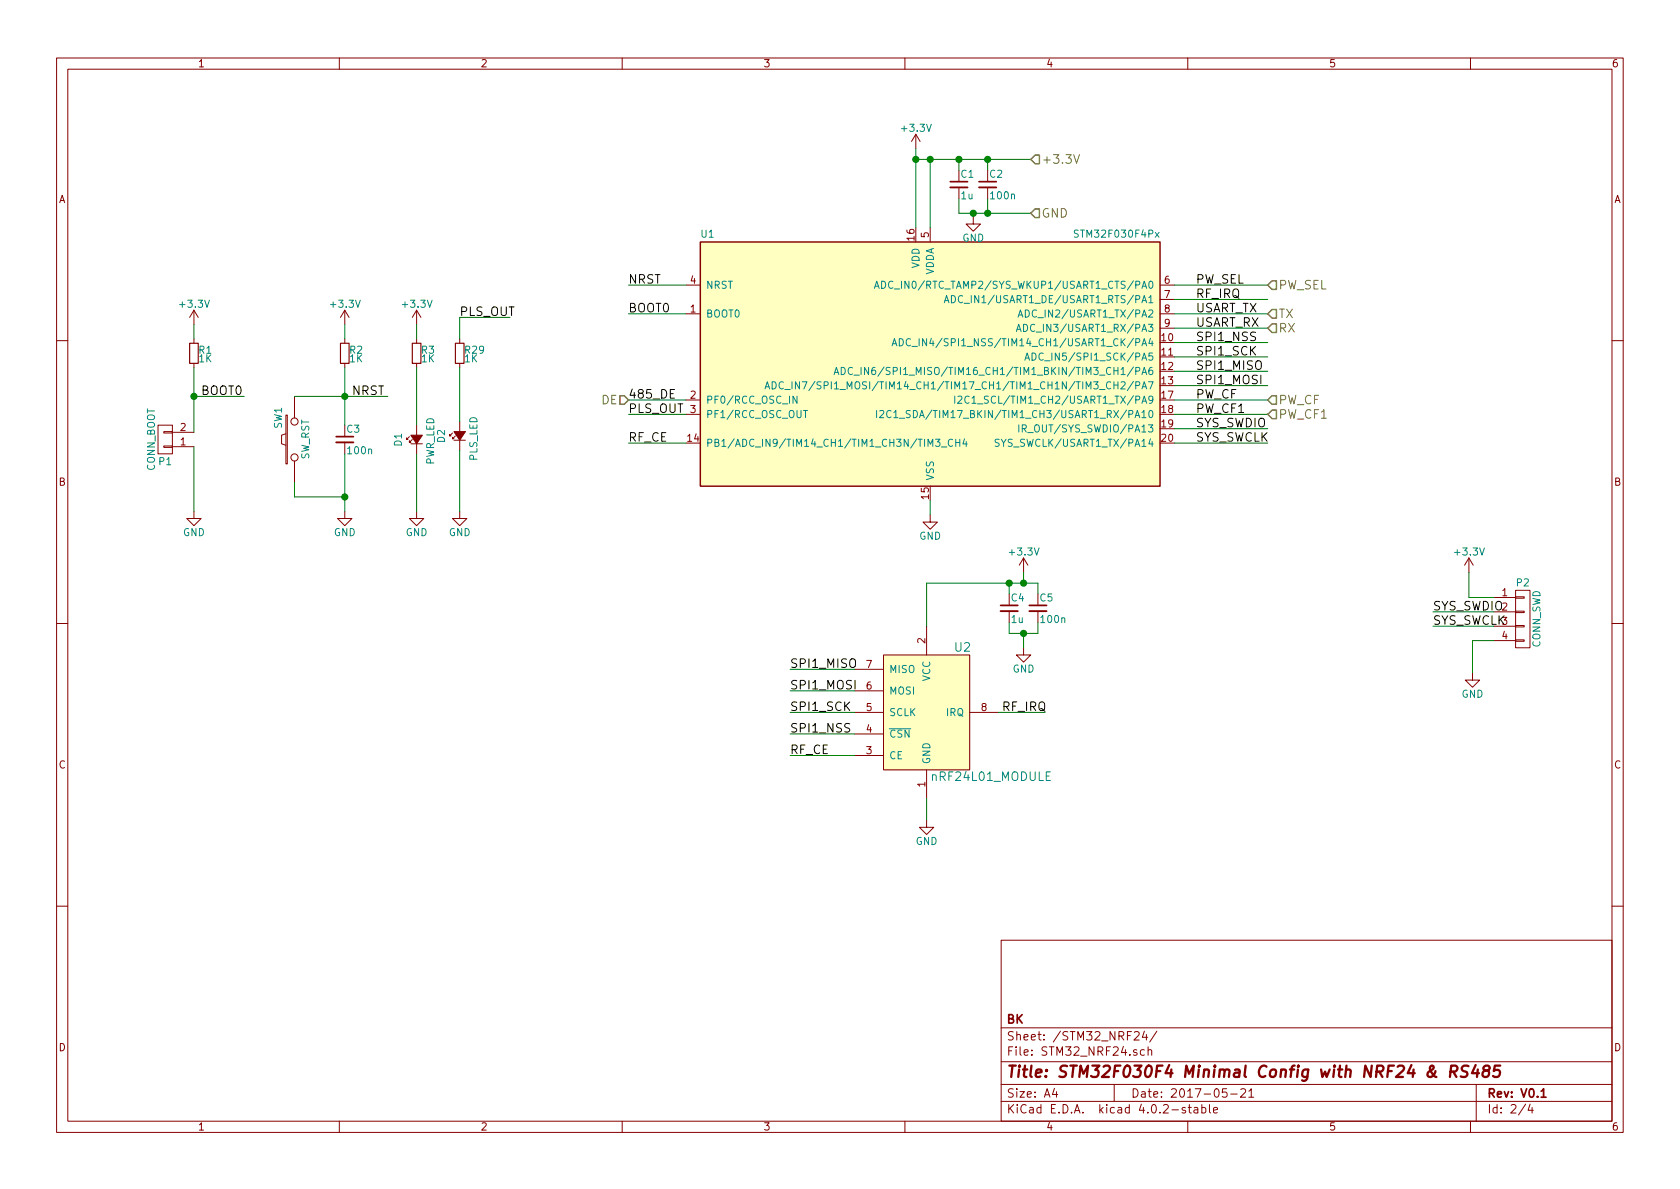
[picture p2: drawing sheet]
EESchema Schematic File Version 2
LIBS:power
LIBS:device
LIBS:transistors
LIBS:conn
LIBS:linear
LIBS:regul
LIBS:74xx
LIBS:cmos4000
LIBS:adc-dac
LIBS:memory
LIBS:xilinx
LIBS:microcontrollers
LIBS:dsp
LIBS:microchip
LIBS:analog_switches
LIBS:motorola
LIBS:texas
LIBS:intel
LIBS:audio
LIBS:interface
LIBS:digital-audio
LIBS:philips
LIBS:display
LIBS:cypress
LIBS:siliconi
LIBS:opto
LIBS:atmel
LIBS:contrib
LIBS:valves
LIBS:stm32
LIBS:BK_Common
LIBS:PWRMET_24G-cache
EELAYER 25 0
EELAYER END
$Descr A4 11693 8268
encoding utf-8
Sheet 2 4
Title "STM32F030F4 Minimal Config with NRF24 & RS485"
Date "2017-05-21"
Rev "V0.1"
Comp "BK"
Comment1 ""
Comment2 ""
Comment3 ""
Comment4 ""
$EndDescr
$Comp
L STM32F030F4Px U1
U 1 1
P 6475 2575
F 0 "U1" H 4875 3500 50  0000 L BNN
F 1 "STM32F030F4Px" H 8075 3500 50  0000 R BNN
F 2 "Housings_SSOP:TSSOP-20_4.4x6.5mm_Pitch0.65mm" H 8075 3450 50  0001 R TNN
F 3 "" H 6475 2575 50  0001 C CNN
	1    6475 2575
	1    0    0    -1  
$EndComp
Text Label 4375 1975 0    60   ~ 0
NRST
Text Label 4375 2175 0    60   ~ 0
BOOT0
$Comp
L C_Cer_SMD_0805 C1
U 1 1
P 6675 1275
F 0 "C1" H 6685 1345 50  0000 L CNN
F 1 "1u" H 6685 1195 50  0000 L CNN
F 2 "Capacitors_SMD:C_0805" H 6675 1125 50  0001 C CNN
F 3 "" H 6675 1275 50  0000 C CNN
	1    6675 1275
	1    0    0    -1  
$EndComp
$Comp
L C_Cer_SMD_0805 C2
U 1 1
P 6875 1275
F 0 "C2" H 6885 1345 50  0000 L CNN
F 1 "100n" H 6885 1195 50  0000 L CNN
F 2 "Capacitors_SMD:C_0805" H 6875 1125 50  0001 C CNN
F 3 "" H 6875 1275 50  0000 C CNN
	1    6875 1275
	1    0    0    -1  
$EndComp
$Comp
L GND #PWR01
U 1 1
P 6775 1500
F 0 "#PWR01" H 6775 1250 50  0001 C CNN
F 1 "GND" H 6775 1350 50  0000 C CNN
F 2 "" H 6775 1500 50  0000 C CNN
F 3 "" H 6775 1500 50  0000 C CNN
	1    6775 1500
	1    0    0    -1  
$EndComp
$Comp
L +3.3V #PWR02
U 1 1
P 6375 1025
F 0 "#PWR02" H 6375 875 50  0001 C CNN
F 1 "+3.3V" H 6375 1165 50  0000 C CNN
F 2 "" H 6375 1025 50  0000 C CNN
F 3 "" H 6375 1025 50  0000 C CNN
	1    6375 1025
	1    0    0    -1  
$EndComp
$Comp
L R_SMD_0805 R2
U 1 1
P 2400 2450
F 0 "R2" H 2430 2470 50  0000 L CNN
F 1 "1K" H 2430 2410 50  0000 L CNN
F 2 "Resistors_SMD:R_0805" H 2450 2300 50  0001 C CNN
F 3 "" H 2400 2450 50  0000 C CNN
	1    2400 2450
	1    0    0    -1  
$EndComp
$Comp
L C_Cer_SMD_0805 C3
U 1 1
P 2400 3050
F 0 "C3" H 2410 3120 50  0000 L CNN
F 1 "100n" H 2410 2970 50  0000 L CNN
F 2 "Capacitors_SMD:C_0805" H 2400 2900 50  0001 C CNN
F 3 "" H 2400 3050 50  0000 C CNN
	1    2400 3050
	1    0    0    -1  
$EndComp
$Comp
L SW_PUSH SW1
U 1 1
P 2050 3050
F 0 "SW1" H 2200 3160 50  0000 C CNN
F 1 "SW_RST" H 2050 2970 50  0000 C CNN
F 2 "BK_Common:SW_SPST_TACT_SMD_3X6" H 2050 3050 50  0001 C CNN
F 3 "" H 2050 3050 50  0000 C CNN
	1    2050 3050
	0    -1   -1   0   
$EndComp
$Comp
L +3.3V #PWR03
U 1 1
P 2400 2250
F 0 "#PWR03" H 2400 2100 50  0001 C CNN
F 1 "+3.3V" H 2400 2390 50  0000 C CNN
F 2 "" H 2400 2250 50  0000 C CNN
F 3 "" H 2400 2250 50  0000 C CNN
	1    2400 2250
	1    0    0    -1  
$EndComp
$Comp
L GND #PWR04
U 1 1
P 2400 3550
F 0 "#PWR04" H 2400 3300 50  0001 C CNN
F 1 "GND" H 2400 3400 50  0000 C CNN
F 2 "" H 2400 3550 50  0000 C CNN
F 3 "" H 2400 3550 50  0000 C CNN
	1    2400 3550
	1    0    0    -1  
$EndComp
$Comp
L Led_Small D1
U 1 1
P 2900 3050
F 0 "D1" H 2850 3175 50  0000 L CNN
F 1 "PWR_LED" H 2725 2950 50  0000 L CNN
F 2 "LEDs:LED_0805" V 2900 3050 50  0001 C CNN
F 3 "" V 2900 3050 50  0000 C CNN
	1    2900 3050
	0    -1   -1   0   
$EndComp
$Comp
L R_SMD_0805 R3
U 1 1
P 2900 2450
F 0 "R3" H 2930 2470 50  0000 L CNN
F 1 "1K" H 2930 2410 50  0000 L CNN
F 2 "Resistors_SMD:R_0805" H 2950 2300 50  0001 C CNN
F 3 "" H 2900 2450 50  0000 C CNN
	1    2900 2450
	1    0    0    -1  
$EndComp
$Comp
L +3.3V #PWR05
U 1 1
P 2900 2250
F 0 "#PWR05" H 2900 2100 50  0001 C CNN
F 1 "+3.3V" H 2900 2390 50  0000 C CNN
F 2 "" H 2900 2250 50  0000 C CNN
F 3 "" H 2900 2250 50  0000 C CNN
	1    2900 2250
	1    0    0    -1  
$EndComp
$Comp
L GND #PWR06
U 1 1
P 2900 3550
F 0 "#PWR06" H 2900 3300 50  0001 C CNN
F 1 "GND" H 2900 3400 50  0000 C CNN
F 2 "" H 2900 3550 50  0000 C CNN
F 3 "" H 2900 3550 50  0000 C CNN
	1    2900 3550
	1    0    0    -1  
$EndComp
Text Label 2450 2750 0    60   ~ 0
NRST
$Comp
L CONN_01X02 P1
U 1 1
P 1150 3050
F 0 "P1" H 1150 3200 50  0000 C CNN
F 1 "CONN_BOOT" V 1250 3050 50  0000 C CNN
F 2 "Pin_Headers:Pin_Header_Straight_1x02_Pitch2.54mm" H 1150 3050 50  0001 C CNN
F 3 "" H 1150 3050 50  0000 C CNN
	1    1150 3050
	-1   0    0    1   
$EndComp
$Comp
L R_SMD_0805 R1
U 1 1
P 1350 2450
F 0 "R1" H 1380 2470 50  0000 L CNN
F 1 "1K" H 1380 2410 50  0000 L CNN
F 2 "Resistors_SMD:R_0805" H 1400 2300 50  0001 C CNN
F 3 "" H 1350 2450 50  0000 C CNN
	1    1350 2450
	1    0    0    -1  
$EndComp
$Comp
L +3.3V #PWR07
U 1 1
P 1350 2250
F 0 "#PWR07" H 1350 2100 50  0001 C CNN
F 1 "+3.3V" H 1350 2390 50  0000 C CNN
F 2 "" H 1350 2250 50  0000 C CNN
F 3 "" H 1350 2250 50  0000 C CNN
	1    1350 2250
	1    0    0    -1  
$EndComp
$Comp
L GND #PWR08
U 1 1
P 1350 3550
F 0 "#PWR08" H 1350 3300 50  0001 C CNN
F 1 "GND" H 1350 3400 50  0000 C CNN
F 2 "" H 1350 3550 50  0000 C CNN
F 3 "" H 1350 3550 50  0000 C CNN
	1    1350 3550
	1    0    0    -1  
$EndComp
Text Label 1400 2750 0    60   ~ 0
BOOT0
Text Label 8325 2175 0    60   ~ 0
USART_TX
Text Label 8325 2275 0    60   ~ 0
USART_RX
Text Label 4375 2775 0    60   ~ 0
485_DE
Text Label 4375 3075 0    60   ~ 0
RF_CE
$Comp
L GND #PWR09
U 1 1
P 6475 3575
F 0 "#PWR09" H 6475 3325 50  0001 C CNN
F 1 "GND" H 6475 3425 50  0000 C CNN
F 2 "" H 6475 3575 50  0000 C CNN
F 3 "" H 6475 3575 50  0000 C CNN
	1    6475 3575
	1    0    0    -1  
$EndComp
Text Label 8325 1975 0    60   ~ 0
PW_SEL
Text Label 8325 2075 0    60   ~ 0
RF_IRQ
Text Label 8325 2975 0    60   ~ 0
SYS_SWDIO
Text Label 8325 3075 0    60   ~ 0
SYS_SWCLK
Text Label 8325 2875 0    60   ~ 0
PW_CF1
Text Label 8325 2775 0    60   ~ 0
PW_CF
Text Label 8325 2675 0    60   ~ 0
SPI1_MOSI
Text Label 8325 2575 0    60   ~ 0
SPI1_MISO
Text Label 8325 2475 0    60   ~ 0
SPI1_SCK
Text Label 8325 2375 0    60   ~ 0
SPI1_NSS
$Comp
L nRF24L01_MODULE U2
U 1 1
P 6450 4950
F 0 "U2" H 6700 5400 60  0000 C CNN
F 1 "nRF24L01_MODULE" H 6900 4500 60  0000 C CNN
F 2 "BK_Common:NRF24L01_MODULE" H 6450 4300 60  0001 C CNN
F 3 "http://yourduino.com/docs/nRF24L01-Modules-connection-diagram.pdf" H 6550 4200 60  0001 C CNN
	1    6450 4950
	1    0    0    -1  
$EndComp
$Comp
L GND #PWR010
U 1 1
P 6450 5700
F 0 "#PWR010" H 6450 5450 50  0001 C CNN
F 1 "GND" H 6450 5550 50  0000 C CNN
F 2 "" H 6450 5700 50  0000 C CNN
F 3 "" H 6450 5700 50  0000 C CNN
	1    6450 5700
	1    0    0    -1  
$EndComp
$Comp
L C_Cer_SMD_0805 C4
U 1 1
P 7025 4225
F 0 "C4" H 7035 4295 50  0000 L CNN
F 1 "1u" H 7035 4145 50  0000 L CNN
F 2 "Capacitors_SMD:C_0805" H 7025 4075 50  0001 C CNN
F 3 "" H 7025 4225 50  0000 C CNN
	1    7025 4225
	1    0    0    -1  
$EndComp
$Comp
L C_Cer_SMD_0805 C5
U 1 1
P 7225 4225
F 0 "C5" H 7235 4295 50  0000 L CNN
F 1 "100n" H 7235 4145 50  0000 L CNN
F 2 "Capacitors_SMD:C_0805" H 7225 4075 50  0001 C CNN
F 3 "" H 7225 4225 50  0000 C CNN
	1    7225 4225
	1    0    0    -1  
$EndComp
$Comp
L GND #PWR011
U 1 1
P 7125 4500
F 0 "#PWR011" H 7125 4250 50  0001 C CNN
F 1 "GND" H 7125 4350 50  0000 C CNN
F 2 "" H 7125 4500 50  0000 C CNN
F 3 "" H 7125 4500 50  0000 C CNN
	1    7125 4500
	1    0    0    -1  
$EndComp
$Comp
L +3.3V #PWR012
U 1 1
P 7125 3975
F 0 "#PWR012" H 7125 3825 50  0001 C CNN
F 1 "+3.3V" H 7125 4115 50  0000 C CNN
F 2 "" H 7125 3975 50  0000 C CNN
F 3 "" H 7125 3975 50  0000 C CNN
	1    7125 3975
	1    0    0    -1  
$EndComp
Text Label 6975 4950 0    60   ~ 0
RF_IRQ
Wire Wire Line
	4775 2175 4375 2175
Wire Wire Line
	4775 1975 4375 1975
Wire Wire Line
	6875 1175 6875 1100
Wire Wire Line
	6375 1100 7175 1100
Wire Wire Line
	6375 1025 6375 1575
Wire Wire Line
	6475 1575 6475 1100
Connection ~ 6475 1100
Wire Wire Line
	6675 1175 6675 1100
Connection ~ 6675 1100
Wire Wire Line
	6675 1375 6675 1475
Wire Wire Line
	6675 1475 7175 1475
Wire Wire Line
	6875 1475 6875 1375
Wire Wire Line
	6775 1500 6775 1475
Connection ~ 6775 1475
Connection ~ 6375 1100
Wire Wire Line
	2400 2550 2400 2950
Wire Wire Line
	2050 2750 2700 2750
Connection ~ 2400 2750
Wire Wire Line
	2050 3350 2050 3450
Wire Wire Line
	2050 3450 2400 3450
Wire Wire Line
	2400 3150 2400 3550
Wire Wire Line
	2400 2250 2400 2350
Connection ~ 2400 3450
Wire Wire Line
	2900 3550 2900 3150
Wire Wire Line
	2900 2950 2900 2550
Wire Wire Line
	2900 2350 2900 2250
Wire Wire Line
	1350 3550 1350 3100
Wire Wire Line
	1350 3000 1350 2550
Wire Wire Line
	1350 2350 1350 2250
Wire Wire Line
	1350 2750 1700 2750
Connection ~ 1350 2750
Wire Wire Line
	8175 2175 8825 2175
Wire Wire Line
	8175 2275 8825 2275
Wire Wire Line
	4375 2775 4775 2775
Wire Wire Line
	4775 2875 4375 2875
Wire Wire Line
	4775 3075 4375 3075
Wire Wire Line
	6475 3475 6475 3575
Wire Wire Line
	8175 1975 8825 1975
Wire Wire Line
	8175 2075 8825 2075
Wire Wire Line
	8175 2975 8825 2975
Wire Wire Line
	8175 3075 8825 3075
Wire Wire Line
	8175 2875 8825 2875
Wire Wire Line
	8175 2775 8825 2775
Wire Wire Line
	8175 2375 8825 2375
Wire Wire Line
	8175 2475 8825 2475
Wire Wire Line
	8175 2575 8825 2575
Wire Wire Line
	8175 2675 8825 2675
Wire Wire Line
	6450 4350 6450 4050
Wire Wire Line
	6450 4050 7225 4050
Wire Wire Line
	7225 4050 7225 4125
Wire Wire Line
	7025 4125 7025 4050
Connection ~ 7025 4050
Wire Wire Line
	7125 3975 7125 4050
Connection ~ 7125 4050
Wire Wire Line
	7025 4325 7025 4400
Wire Wire Line
	7025 4400 7225 4400
Wire Wire Line
	7225 4400 7225 4325
Wire Wire Line
	7125 4500 7125 4400
Connection ~ 7125 4400
Wire Wire Line
	6950 4950 7275 4950
Wire Wire Line
	5950 4800 5500 4800
Wire Wire Line
	5950 4650 5500 4650
Wire Wire Line
	5950 4950 5500 4950
Wire Wire Line
	5950 5100 5500 5100
Wire Wire Line
	5950 5250 5500 5250
Wire Wire Line
	6450 5550 6450 5700
Text Label 5500 5250 0    60   ~ 0
RF_CE
Text Label 5500 4950 0    60   ~ 0
SPI1_SCK
Text Label 5500 4650 0    60   ~ 0
SPI1_MISO
Text Label 5500 4800 0    60   ~ 0
SPI1_MOSI
Text Label 5500 5100 0    60   ~ 0
SPI1_NSS
$Comp
L CONN_01X04 P2
U 1 1
P 10600 4300
F 0 "P2" H 10600 4550 50  0000 C CNN
F 1 "CONN_SWD" V 10700 4300 50  0000 C CNN
F 2 "Pin_Headers:Pin_Header_Straight_1x04_Pitch2.54mm" H 10600 4300 50  0001 C CNN
F 3 "" H 10600 4300 50  0000 C CNN
	1    10600 4300
	1    0    0    -1  
$EndComp
$Comp
L +3.3V #PWR013
U 1 1
P 10225 3975
F 0 "#PWR013" H 10225 3825 50  0001 C CNN
F 1 "+3.3V" H 10225 4115 50  0000 C CNN
F 2 "" H 10225 3975 50  0000 C CNN
F 3 "" H 10225 3975 50  0000 C CNN
	1    10225 3975
	1    0    0    -1  
$EndComp
$Comp
L GND #PWR014
U 1 1
P 10250 4675
F 0 "#PWR014" H 10250 4425 50  0001 C CNN
F 1 "GND" H 10250 4525 50  0000 C CNN
F 2 "" H 10250 4675 50  0000 C CNN
F 3 "" H 10250 4675 50  0000 C CNN
	1    10250 4675
	1    0    0    -1  
$EndComp
Wire Wire Line
	10225 3975 10225 4150
Wire Wire Line
	10225 4150 10400 4150
Wire Wire Line
	10400 4450 10250 4450
Wire Wire Line
	10250 4450 10250 4675
Wire Wire Line
	10400 4250 9975 4250
Wire Wire Line
	10400 4350 9975 4350
Text Label 9975 4250 0    60   ~ 0
SYS_SWDIO
Text Label 9975 4350 0    60   ~ 0
SYS_SWCLK
Text HLabel 8825 2775 2    60   Input ~ 0
PW_CF
Text HLabel 8825 2875 2    60   Input ~ 0
PW_CF1
Text HLabel 8825 2175 2    60   Input ~ 0
TX
Text HLabel 8825 2275 2    60   Input ~ 0
RX
Text HLabel 8825 1975 2    60   Input ~ 0
PW_SEL
Text HLabel 4375 2775 0    60   Input ~ 0
DE
Text HLabel 7175 1100 2    60   Input ~ 0
+3.3V
Text HLabel 7175 1475 2    60   Input ~ 0
GND
Connection ~ 6875 1475
Connection ~ 6875 1100
Text Label 4375 2875 0    60   ~ 0
PLS_OUT
$Comp
L R_SMD_0805 R29
U 1 1
P 3200 2450
F 0 "R29" H 3230 2470 50  0000 L CNN
F 1 "1K" H 3230 2410 50  0000 L CNN
F 2 "Resistors_SMD:R_0805" H 3250 2300 50  0001 C CNN
F 3 "" H 3200 2450 50  0000 C CNN
	1    3200 2450
	1    0    0    -1  
$EndComp
$Comp
L Led_Small D2
U 1 1
P 3200 3025
F 0 "D2" H 3150 3150 50  0000 L CNN
F 1 "PLS_LED" H 3025 2925 50  0000 L CNN
F 2 "LEDs:LED_D5.0mm" V 3200 3025 50  0001 C CNN
F 3 "" V 3200 3025 50  0000 C CNN
	1    3200 3025
	0    -1   -1   0   
$EndComp
$Comp
L GND #PWR015
U 1 1
P 3200 3550
F 0 "#PWR015" H 3200 3300 50  0001 C CNN
F 1 "GND" H 3200 3400 50  0000 C CNN
F 2 "" H 3200 3550 50  0000 C CNN
F 3 "" H 3200 3550 50  0000 C CNN
	1    3200 3550
	1    0    0    -1  
$EndComp
Wire Wire Line
	3200 3125 3200 3550
Wire Wire Line
	3200 2925 3200 2550
Wire Wire Line
	3200 2350 3200 2200
Wire Wire Line
	3200 2200 3550 2200
Text Label 3200 2200 0    60   ~ 0
PLS_OUT
$EndSCHEMATC
